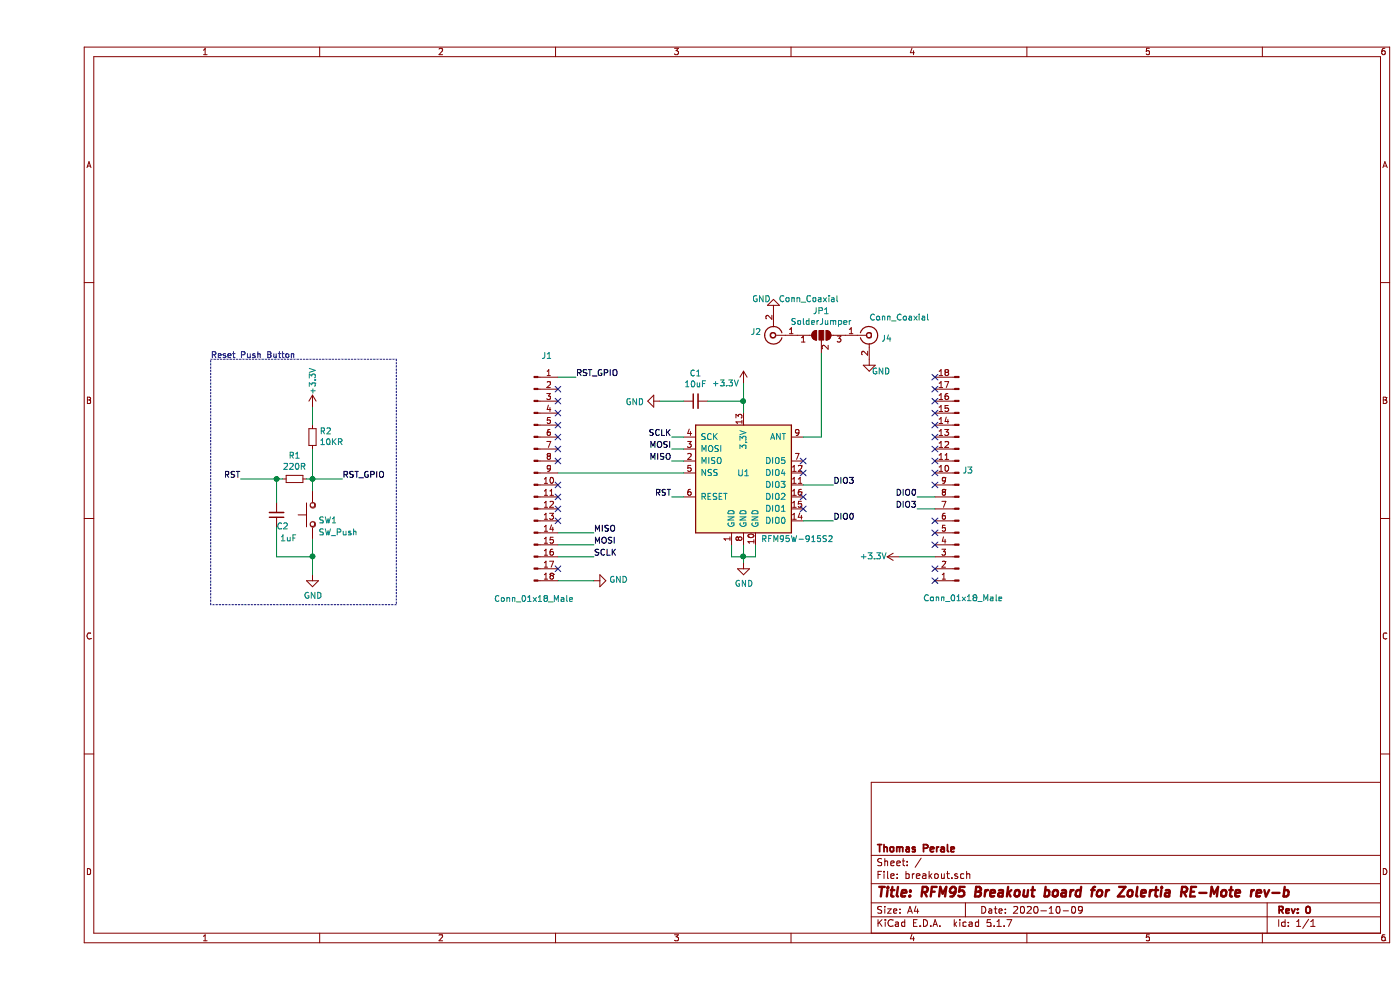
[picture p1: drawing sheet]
EESchema Schematic File Version 4
EELAYER 30 0
EELAYER END
$Descr A4 11693 8268
encoding utf-8
Sheet 1 1
Title "RFM95 Breakout board for Zolertia RE-Mote rev-b"
Date "2020-10-09"
Rev "0"
Comp "Thomas Perale"
Comment1 ""
Comment2 ""
Comment3 ""
Comment4 ""
$EndDescr
$Comp
L RF_Module:RFM95W-915S2 U1
U 1 1
P 5900 3950
F 0 "U1" H 5900 3950 50  0000 C CNN
F 1 "RFM95W-915S2" H 6350 3400 50  0000 C CNN
F 2 "KiCad/kicad-footprints/RF_Module.pretty:HOPERF_RFM9XW_SMD" H 2600 5600 50  0001 C CNN
F 3 "https://www.hoperf.com/data/upload/portal/20181127/5bfcbea20e9ef.pdf" H 2600 5600 50  0001 C CNN
	1    5900 3950
	1    0    0    -1  
$EndComp
$Comp
L Connector:Conn_Coaxial J2
U 1 1
P 6150 2800
F 0 "J2" H 6250 2775 50  0000 L CNN
F 1 "Conn_Coaxial" H 5600 2500 50  0000 L CNN
F 2 "KiCad/kicad-footprints/Connector_Coaxial.pretty:SMA_Amphenol_132289_EdgeMount" H 6150 2800 50  0001 C CNN
F 3 " ~" H 6150 2800 50  0001 C CNN
	1    6150 2800
	-1   0    0    1   
$EndComp
Wire Wire Line
	7500 4650 7200 4650
$Comp
L power:+3.3V #PWR01
U 1 1
P 7200 4650
F 0 "#PWR01" H 7200 4500 50  0001 C CNN
F 1 "+3.3V" V 7200 4750 50  0000 L CNN
F 2 "" H 7200 4650 50  0001 C CNN
F 3 "" H 7200 4650 50  0001 C CNN
	1    7200 4650
	0    -1   -1   0   
$EndComp
$Comp
L power:+3.3V #PWR03
U 1 1
P 5900 3200
F 0 "#PWR03" H 5900 3050 50  0001 C CNN
F 1 "+3.3V" H 5750 3200 50  0000 C CNN
F 2 "" H 5900 3200 50  0001 C CNN
F 3 "" H 5900 3200 50  0001 C CNN
	1    5900 3200
	1    0    0    -1  
$EndComp
Wire Wire Line
	5900 3200 5900 3350
Wire Wire Line
	4350 4850 4650 4850
$Comp
L power:GND #PWR04
U 1 1
P 5900 4700
F 0 "#PWR04" H 5900 4450 50  0001 C CNN
F 1 "GND" H 5905 4527 50  0000 C CNN
F 2 "" H 5900 4700 50  0001 C CNN
F 3 "" H 5900 4700 50  0001 C CNN
	1    5900 4700
	1    0    0    -1  
$EndComp
Wire Wire Line
	6000 4550 6000 4650
Wire Wire Line
	6000 4650 5900 4650
Wire Wire Line
	5900 4650 5900 4700
Wire Wire Line
	5900 4550 5900 4650
Connection ~ 5900 4650
Wire Wire Line
	5800 4550 5800 4650
Wire Wire Line
	5800 4650 5900 4650
$Comp
L power:GND #PWR02
U 1 1
P 4650 4850
F 0 "#PWR02" H 4650 4600 50  0001 C CNN
F 1 "GND" V 4655 4722 50  0000 R CNN
F 2 "" H 4650 4850 50  0001 C CNN
F 3 "" H 4650 4850 50  0001 C CNN
	1    4650 4850
	0    -1   -1   0   
$EndComp
$Comp
L Connector:Conn_01x18_Male J1
U 1 1
P 4150 3950
F 0 "J1" H 4258 4931 50  0000 C CNN
F 1 "Conn_01x18_Male" H 4150 2900 50  0000 C CNN
F 2 "KiCad/kicad-footprints/Connector_PinHeader_2.54mm.pretty:PinHeader_1x18_P2.54mm_Vertical" H 4150 3950 50  0001 C CNN
F 3 "~" H 4150 3950 50  0001 C CNN
	1    4150 3950
	1    0    0    -1  
$EndComp
Wire Wire Line
	4350 4550 4650 4550
Wire Wire Line
	4350 4650 4650 4650
Wire Wire Line
	4350 4450 4650 4450
Text Label 4650 4650 0    50   ~ 0
SCLK
Text Label 4650 4550 0    50   ~ 0
MOSI
Text Label 4650 4450 0    50   ~ 0
MISO
Wire Wire Line
	5400 3850 5300 3850
Wire Wire Line
	5400 3750 5300 3750
Wire Wire Line
	5400 3650 5300 3650
Text Label 5300 3750 2    50   ~ 0
MOSI
Text Label 5300 3650 2    50   ~ 0
SCLK
Text Label 5300 3850 2    50   ~ 0
MISO
NoConn ~ 7500 3650
NoConn ~ 4350 3250
NoConn ~ 4350 3350
NoConn ~ 4350 3450
NoConn ~ 4350 3550
NoConn ~ 4350 3650
NoConn ~ 4350 3750
NoConn ~ 4350 3850
NoConn ~ 4350 4050
NoConn ~ 4350 4150
NoConn ~ 4350 4250
NoConn ~ 4350 4350
Wire Wire Line
	4350 3150 4500 3150
Text Label 4500 3150 0    50   ~ 0
RST_GPIO
Text Label 5300 4150 2    50   ~ 0
RST
$Comp
L Connector:Conn_01x18_Male J3
U 1 1
P 7700 4050
F 0 "J3" H 7672 3932 50  0000 R CNN
F 1 "Conn_01x18_Male" H 8000 5000 50  0000 R CNN
F 2 "KiCad/kicad-footprints/Connector_PinHeader_2.54mm.pretty:PinHeader_1x18_P2.54mm_Vertical" H 7700 4050 50  0001 C CNN
F 3 "~" H 7700 4050 50  0001 C CNN
	1    7700 4050
	-1   0    0    1   
$EndComp
NoConn ~ 7500 3150
NoConn ~ 7500 3450
NoConn ~ 7500 3550
NoConn ~ 7500 3350
NoConn ~ 7500 3750
NoConn ~ 7500 3850
NoConn ~ 7500 3950
NoConn ~ 7500 4050
NoConn ~ 7500 4350
NoConn ~ 7500 4450
NoConn ~ 7500 4550
NoConn ~ 4350 4750
NoConn ~ 7500 4750
NoConn ~ 7500 4850
NoConn ~ 7500 3250
NoConn ~ 6400 3850
NoConn ~ 6400 3950
NoConn ~ 6400 4150
NoConn ~ 6400 4250
$Comp
L power:GND #PWR0101
U 1 1
P 6150 2600
F 0 "#PWR0101" H 6150 2350 50  0001 C CNN
F 1 "GND" H 6250 2500 50  0000 C CNN
F 2 "" H 6150 2600 50  0001 C CNN
F 3 "" H 6150 2600 50  0001 C CNN
	1    6150 2600
	-1   0    0    1   
$EndComp
Wire Wire Line
	6400 3650 6550 3650
Wire Wire Line
	4350 3950 5400 3950
Wire Wire Line
	7500 4250 7350 4250
Wire Wire Line
	7500 4150 7350 4150
Wire Wire Line
	6400 4050 6650 4050
Wire Wire Line
	6400 4350 6650 4350
Text Label 6650 4350 0    50   ~ 0
DIO0
Text Label 7350 4150 2    50   ~ 0
DIO0
Text Label 6650 4050 0    50   ~ 0
DIO3
Text Label 7350 4250 2    50   ~ 0
DIO3
$Comp
L Connector:Conn_Coaxial J4
U 1 1
P 6950 2800
F 0 "J4" H 7050 2775 50  0000 L CNN
F 1 "Conn_Coaxial" H 6950 2950 50  0000 L CNN
F 2 "KiCad/kicad-footprints/Connector_Coaxial.pretty:U.FL_Molex_MCRF_73412-0110_Vertical" H 6950 2800 50  0001 C CNN
F 3 " ~" H 6950 2800 50  0001 C CNN
	1    6950 2800
	1    0    0    -1  
$EndComp
$Comp
L power:GND #PWR0102
U 1 1
P 6950 3000
F 0 "#PWR0102" H 6950 2750 50  0001 C CNN
F 1 "GND" H 7050 2900 50  0000 C CNN
F 2 "" H 6950 3000 50  0001 C CNN
F 3 "" H 6950 3000 50  0001 C CNN
	1    6950 3000
	1    0    0    -1  
$EndComp
Wire Wire Line
	6550 2950 6550 3650
$Comp
L Jumper:SolderJumper_3_Open JP1
U 1 1
P 6550 2800
F 0 "JP1" H 6550 3005 50  0000 C CNN
F 1 "SolderJumper" H 6550 2914 50  0000 C CNN
F 2 "KiCad/kicad-footprints/Jumper.pretty:SolderJumper-3_P1.3mm_Open_RoundedPad1.0x1.5mm" H 6550 2800 50  0001 C CNN
F 3 "~" H 6550 2800 50  0001 C CNN
	1    6550 2800
	1    0    0    -1  
$EndComp
Wire Wire Line
	5900 3350 5600 3350
Connection ~ 5900 3350
Wire Wire Line
	5900 3350 5900 3450
$Comp
L Device:C_Small C1
U 1 1
P 5500 3350
F 0 "C1" V 5729 3350 50  0000 C CNN
F 1 "10uF" V 5638 3350 50  0000 C CNN
F 2 "Capacitor_SMD:C_1206_3216Metric_Pad1.33x1.80mm_HandSolder" H 5500 3350 50  0001 C CNN
F 3 "~" H 5500 3350 50  0001 C CNN
	1    5500 3350
	0    -1   -1   0   
$EndComp
Wire Wire Line
	5400 3350 5200 3350
$Comp
L power:GND #PWR0103
U 1 1
P 5200 3350
F 0 "#PWR0103" H 5200 3100 50  0001 C CNN
F 1 "GND" V 5205 3222 50  0000 R CNN
F 2 "" H 5200 3350 50  0001 C CNN
F 3 "" H 5200 3350 50  0001 C CNN
	1    5200 3350
	0    1    1    0   
$EndComp
$Comp
L Switch:SW_Push SW1
U 1 1
P 2300 4300
F 0 "SW1" V 2250 4250 50  0000 R CNN
F 1 "SW_Push" V 2150 4250 50  0000 R CNN
F 2 "KiCad/kicad-footprints/Button_Switch_SMD.pretty:SW_DIP_SPSTx01_Slide_6.7x4.1mm_W8.61mm_P2.54mm_LowProfile" H 2300 4500 50  0001 C CNN
F 3 "~" H 2300 4500 50  0001 C CNN
	1    2300 4300
	0    -1   -1   0   
$EndComp
$Comp
L power:GND #PWR0104
U 1 1
P 2300 4800
F 0 "#PWR0104" H 2300 4550 50  0001 C CNN
F 1 "GND" H 2305 4627 50  0000 C CNN
F 2 "" H 2300 4800 50  0001 C CNN
F 3 "" H 2300 4800 50  0001 C CNN
	1    2300 4800
	1    0    0    -1  
$EndComp
Wire Wire Line
	2000 4000 2000 4200
$Comp
L Device:C_Small C2
U 1 1
P 2000 4300
F 0 "C2" H 1950 4400 50  0000 C CNN
F 1 "1uF" H 1900 4500 50  0000 C CNN
F 2 "Capacitor_SMD:C_1206_3216Metric_Pad1.33x1.80mm_HandSolder" H 2000 4300 50  0001 C CNN
F 3 "~" H 2000 4300 50  0001 C CNN
	1    2000 4300
	-1   0    0    1   
$EndComp
Wire Wire Line
	2000 4400 2000 4650
Wire Wire Line
	2000 4650 2300 4650
Wire Wire Line
	5300 4150 5400 4150
Wire Wire Line
	2300 4500 2300 4650
Connection ~ 2300 4650
Wire Wire Line
	2300 4650 2300 4800
Wire Wire Line
	2300 4100 2300 4000
Wire Wire Line
	2300 4000 2550 4000
$Comp
L Device:R_Small R1
U 1 1
P 2150 4000
F 0 "R1" V 1954 4000 50  0000 C CNN
F 1 "220R" V 2045 4000 50  0000 C CNN
F 2 "Resistor_SMD:R_1206_3216Metric_Pad1.30x1.75mm_HandSolder" H 2150 4000 50  0001 C CNN
F 3 "~" H 2150 4000 50  0001 C CNN
	1    2150 4000
	0    1    1    0   
$EndComp
Wire Wire Line
	2250 4000 2300 4000
Connection ~ 2300 4000
Wire Wire Line
	2050 4000 2000 4000
Connection ~ 2000 4000
Wire Wire Line
	1700 4000 2000 4000
Text Label 2550 4000 0    50   ~ 0
RST_GPIO
$Comp
L Device:R_Small R2
U 1 1
P 2300 3650
F 0 "R2" H 2241 3604 50  0000 R CNN
F 1 "10KR" H 2241 3695 50  0000 R CNN
F 2 "Resistor_SMD:R_1206_3216Metric_Pad1.30x1.75mm_HandSolder" H 2300 3650 50  0001 C CNN
F 3 "~" H 2300 3650 50  0001 C CNN
	1    2300 3650
	-1   0    0    1   
$EndComp
Wire Wire Line
	2300 4000 2300 3750
Wire Wire Line
	2300 3550 2300 3400
$Comp
L power:+3.3V #PWR05
U 1 1
P 2300 3400
F 0 "#PWR05" H 2300 3250 50  0001 C CNN
F 1 "+3.3V" V 2300 3500 50  0000 L CNN
F 2 "" H 2300 3400 50  0001 C CNN
F 3 "" H 2300 3400 50  0001 C CNN
	1    2300 3400
	1    0    0    -1  
$EndComp
Text Label 1700 4000 2    50   ~ 0
RST
Wire Notes Line
	1450 5050 1450 3000
Wire Notes Line
	1450 3000 3000 3000
Wire Notes Line
	3000 3000 3000 5050
Wire Notes Line
	3000 5050 1450 5050
Text Notes 1450 3000 0    50   ~ 0
Reset Push Button
$EndSCHEMATC
